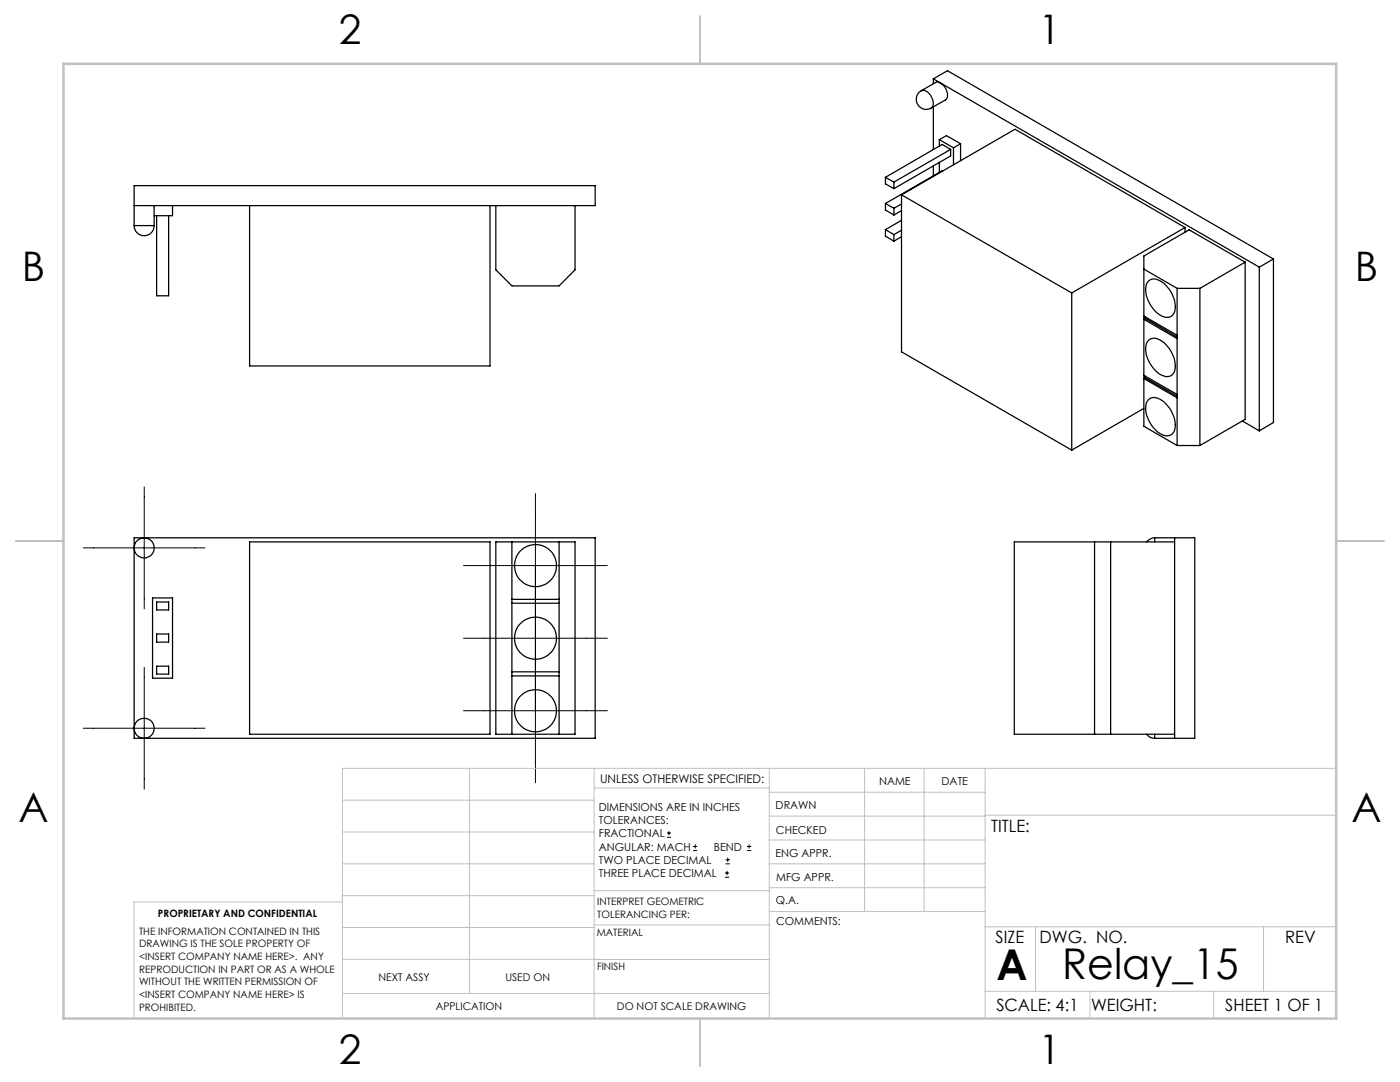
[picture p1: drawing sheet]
<svg xmlns="http://www.w3.org/2000/svg" width="279mm" height="216mm" viewBox="0 0 279 216" stroke-linecap="round" stroke-linejoin="round" font-family="sans-serif">
<g fill="none" stroke="#000" stroke-width=".2">
<path d="M28.8 97.2v24.3M106.9 98.5v57.7M16.6 109.3h24.3M92.5 112.9h28.7M28.8 133.2v24.3M92.5 127.4h28.7M16.6 145.3h24.3M92.5 141.8h28.7M133.1 167.1h.8M133.1 166.2h.8M133.5 165.8v.9M138.3 169.7h.8"/>
<path d="M138.3 168.9h.8M138.7 168.5v.8M144.7 175h.8M144.7 174.2h.8M144.8 172.4h.9M144.8 171.6h.9M145.1 173.8v.8M145.2 171.1v.9M149.1 169.7h.8M149.1 168.9h.8M149.5 168.5v.8"/>
</g>
<g fill="none" stroke="#c0c0c0" stroke-width=".2">
<path d="M68.3 159.7h50.3M93.7 153.3v44.9M118.6 153.3v49.9M118.6 157.2h34.9M153.5 153.3v49.9M153.5 158.1h43.1M172.5 153.3v28.6M184.4 153.3v28.6M196.6 153.3v49.9M266.7 153.3h-198.4v49.9M68.3 178.7h50.3M68.3 172.4h50.3"/>
<path d="M68.3 166h50.3M68.3 180h-41.6v23.2M118.6 177.7h35M153.5 167.6h43.1M153.5 162.8h43.1M153.5 172.4h43.1M153.5 177.1h43.1M196.6 162.7h70.1M68.3 198.2h85.2M68.3 191.4l85.2 .1M68.3 185.1h50.3M118.6 184.6h35"/>
<path d="M153.6 181.9h43M196.6 197.8h70.1M196.6 184.9h70.1M206.7 184.9v12.9M217.5 197.8v5.4M242.2 197.8v5.4M252.2 184.9v12.9"/>
</g>
<path d="M139.7 3.2v9.5M3.1 107.9h9.6M266.7 107.9h9.5M139.7 203.2v9.6" fill="none" stroke="#c0c0c0" stroke-width=".25"/>
<path d="M12.7 12.7h254v190.5h-254z" fill="none" stroke="#c0c0c0" stroke-width=".5"/>
<g fill="none" stroke="#000" stroke-width=".25">
<path d="M183.9 18.1a1.99 1.99 0 0 0-.8 2.7 1.99 1.99 0 0 0 2.7 .8M183.9 18.1a1.88 1.88 0 0 1 2.1 1.5l.3 1-.1 .6-.4 .4M186.3 15.7l1.4 .8M186.3 15.7l2.8-1.6 65 37.6M186.3 15.7v1M187.7 16.5a2.67 2.67 0 0 1 1.2 3.3l-3.1 1.8M187.7 16.5l-.8-.1-3 1.7M187.7 16.5l63.6 36.8M176.7 35.4v1.3l1.7 .9M176.7 35.4l1.7 .9M178.4 36.3v1.3M179.9 38.9l22.7-13.1 33.9 19.6"/>
<path d="M179.9 38.9v31.3l34 19.6M179.9 38.9l34 19.6M186.3 21.3v8.5M186.3 33.1v2M187.5 27.9l1.4-.8 2.8 1.6M187.5 27.9v1.3M187.5 32.4v2M187.5 27.9l2.8 1.6M188.1 34.1l-11.4 6.5M189.7 29.8l-11.3 6.5M189.7 29.8l-1.7-1-11.3 6.6M189.7 29.8v1.3l-11.3 6.5"/>
<path d="M190.3 29.5v3.4M191.7 28.7v3.4M191.7 28.7l-1.4 .8M26.8 45a1.99 1.99 0 0 0 2 2 1.99 1.99 0 0 0 2-2M26.8 45h4M26.8 41h92v-4h-92v8M30.8 41v4M31.3 43v16h2.4v-16M34.4 41v2h-3.6M49.8 41v32h48v-32M99 41v12.8l3.2 3.2h9.4l3.2-3.2v-12.8M176.7 40.6v1.3l1.7 1"/>
<path d="M176.7 45.8v1.3l1.7 1M176.7 40.6l1.7 1M176.7 45.8l1.7 1M178.4 41.6v1.3M178.4 46.8v1.3M179.9 40.7l-1.5 .9M179.9 42l-1.5 .9M179.9 47.2l-1.5 .9M179.9 45.9l-1.5 .9M179.9 44l-3.2 1.8M213.9 58.5v31.3M228.3 53.7l6.6 3.8"/>
<path d="M229.2 56.1a2.01 2.01 0 0 1 2.7 .2 6 6 0 0 1 2.5 6.1 1.67 1.67 0 0 1-2.5 .7 6.2 6.2 0 0 1-3.1-6.3zM234.9 57.5v31.4M234.9 57.5h4.6M236.5 45.4l-22.6 13.1M236.5 45.4v1M239.5 57.5v31.4M248.5 52.3l-11.2-6.4-9 5.2v34l6.6 3.8M248.5 52.3l-9 5.2M248.5 52.3v31.4l-9 5.2M251.3 53.3v32.7M254.1 51.7l-2.8 1.6M254.1 51.7v32.6l-2.8 1.7"/>
<path d="M228.3 63.1l6.6 3.8M228.3 74.9l6.6 3.8M228.6 63.5l6.3 3.7M228.6 63.2v.3M228.6 75v.4M228.6 63.5l-.3 .2 6.6 3.9M228.6 75.4l6.3 3.7M228.6 75.4l-.3 .1 6.6 3.9M229.2 68a1.96 1.96 0 0 1 2.7 .1 6 6 0 0 1 2.5 6.1 1.67 1.67 0 0 1-2.5 .7 6.2 6.2 0 0 1-3.1-6.3zM229.2 79.8a1.96 1.96 0 0 1 2.7 .1 6 6 0 0 1 2.5 6.1 1.78 1.78 0 0 1-2.9 .5 6.2 6.2 0 0 1-2.7-6.1zM228.3 81.5l-14.4 8.3M234.9 88.9h4.6"/>
<path d="M247.9 84l3.4 2M26.8 107.3h92v40h-92zM30.4 119.3h4v16h-4zM49.8 108.1h48v38.4h-48zM99 108.1h15.8v38.4h-15.8zM102.2 108.1v38.4M102.2 119.6h9.4M111.6 108.1v38.4M218.4 108.1v38.4M221.7 108.1v38.4M230.4 107.3l-.7 .2-.9 .6M230.4 107.3v.8"/>
<path d="M230.4 107.3h8v40h-8M234.4 108.1h-32v38.4h32M234.4 107.3v40M31.3 120.1h2.4v1.6h-2.4zM31.3 126.5h2.4v1.6h-2.4zM31.3 132.9h2.4v1.6h-2.4zM102.2 134.9h9.4M102.2 134.1h9.4M102.2 120.4h9.4M228.8 146.5l.2 .2a1.78 1.78 0 0 0 1.4 .6M230.4 146.5v.8"/>
<circle cx="28.8" cy="109.3" r="1.99"/>
<circle cx="106.8" cy="112.9" r="4.2"/>
<circle cx="106.9" cy="127.3" r="4.2"/>
<circle cx="28.8" cy="145.3" r="2"/>
<circle cx="106.8" cy="141.8" r="4.2"/>
</g>
<g font-size="8.5">
<text x="198.9" y="195.5">A</text>
<text x="212" y="195.4">Relay_15</text>
</g>
<g font-size="8.1">
<text x="67.6" y="8.9">2</text>
<text x="207.3" y="8.9">1</text>
<text x="4.4" y="56.1">B</text>
<text x="270.4" y="56.1">B</text>
<text x="3.7" y="164.1">A</text>
<text x="269.7" y="164.1">A</text>
<text x="67.6" y="212.4">2</text>
<text x="207.3" y="212.4">1</text>
</g>
<g font-size="3.4">
<text x="197.8" y="166">TITLE:</text>
<text x="198.7" y="188.1">SIZE</text>
<text x="207.5" y="188.1">DWG. NO.</text>
<text x="256.5" y="188.2">REV</text>
<text x="198.8" y="201.7">SCALE: 4:1</text>
<text x="217.7" y="201.8">WEIGHT:</text>
<text x="244.5" y="201.7">SHEET 1 OF 1</text>
</g>
<text font-size="2.4" x="119.8" y="156.2">UNLESS OTHERWISE SPECIFIED:</text>
<g font-size="2.2">
<text x="119.5" y="161.8">DIMENSIONS ARE IN INCHES</text>
<text x="154.8" y="161.4">DRAWN</text>
<text x="175.4" y="156.6">NAME</text>
<text x="187.9" y="156.7">DATE</text>
<text x="119.5" y="164.4">TOLERANCES:</text>
<text x="119.5" y="167.1">FRACTIONAL</text>
<text x="154.9" y="166.3">CHECKED</text>
<text x="119.5" y="169.7">ANGULAR: MACH</text>
<text x="119.5" y="172.4">TWO PLACE DECIMAL</text>
<text x="142.5" y="169.7">BEND</text>
<text x="154.8" y="171">ENG APPR.</text>
<text x="119.5" y="175">THREE PLACE DECIMAL</text>
<text x="154.9" y="175.7">MFG APPR.</text>
<text x="154.9" y="180.4">Q.A.</text>
<text x="154.9" y="184.6">COMMENTS:</text>
</g>
<g font-size="2.1">
<text x="75.5" y="195.7">NEXT ASSY</text>
<text x="100.9" y="195.7">USED ON</text>
<text x="86.9" y="201.5">APPLICATION</text>
<text x="123.1" y="201.6">DO NOT SCALE DRAWING</text>
</g>
<g font-size="2">
<text x="31.5" y="182.9">PROPRIETARY AND CONFIDENTIAL</text>
<text x="119.2" y="180.6">INTERPRET GEOMETRIC</text>
<text x="119.2" y="183.1">TOLERANCING PER:</text>
<text x="27.8" y="186.5">THE INFORMATION CONTAINED IN THIS</text>
<text x="27.8" y="189">DRAWING IS THE SOLE PROPERTY OF</text>
<text x="27.8" y="191.6">&lt;INSERT COMPANY NAME HERE&gt;. ANY</text>
<text x="119.1" y="186.7">MATERIAL</text>
<text x="27.8" y="194.1">REPRODUCTION IN PART OR AS A WHOLE</text>
<text x="27.8" y="196.6">WITHOUT THE WRITTEN PERMISSION OF</text>
<text x="119.1" y="193.5">FINISH</text>
<text x="27.8" y="199.1">&lt;INSERT COMPANY NAME HERE&gt; IS</text>
<text x="27.8" y="201.7">PROHIBITED.</text>
</g>
</svg>
